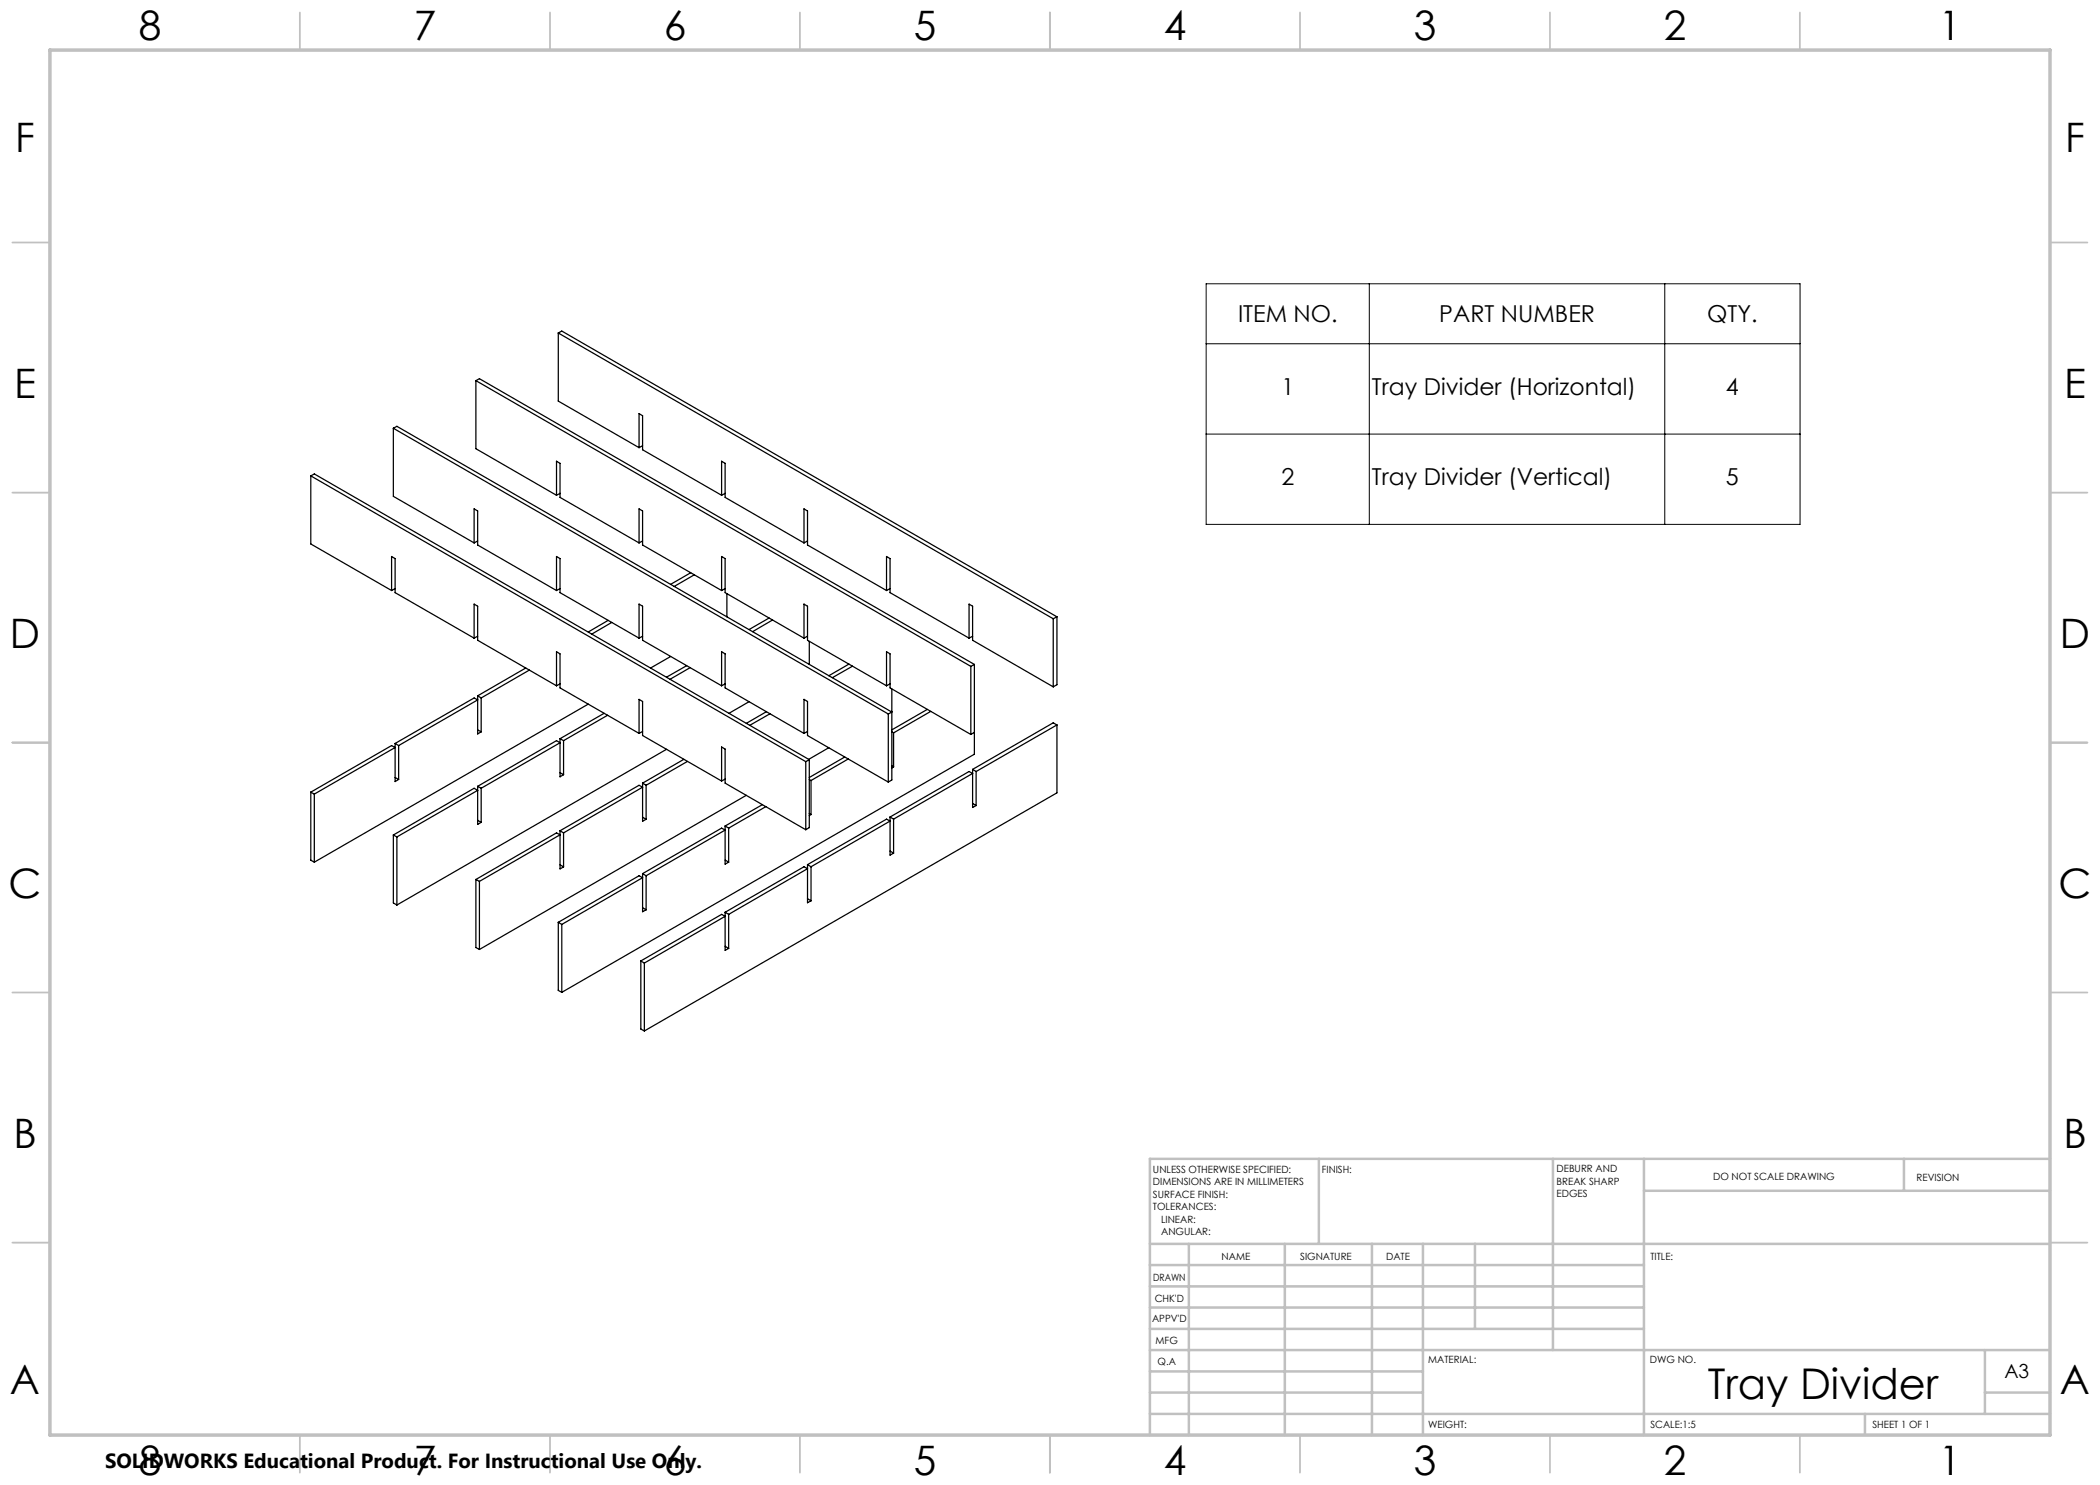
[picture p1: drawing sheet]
<svg xmlns="http://www.w3.org/2000/svg" width="420mm" height="297mm" viewBox="0 0 420 297" stroke-linecap="round" stroke-linejoin="round" font-family="sans-serif">
<g fill="none" stroke="#000" stroke-width=".25">
<path d="M95.2 76.1v13.6l16.1 9.4M95.2 76.1l99 57.2M95.2 76.1l.7-.4 99 57.2M111.7 66.6v13.6l16.1 9.3M111.7 66.6l98.9 57.2M111.7 66.6l.7-.4 99 57.2M62.2 95.2v13.6l16.1 9.3M62.2 95.2l98.9 57.1M62.2 95.2l.7-.4 99 57.1M78.7 85.7v13.6l16.1 9.3M78.7 85.7l99 57.1M78.7 85.7l.7-.4 99 57.1"/>
<path d="M111.3 99.1v-6.9l.7 .5v6.8l15.8 9.1M112 98.7l-.7 .4M127.8 89.5v-6.8l.7 .4v6.9l15.8 9.1M128.5 89.1l-.7 .4M144.3 99.1v-6.9l.7 .5v6.8l15.8 9.1M145 98.7l-.7 .4M78.3 118.1v-6.8l.7 .4v6.8l15.8 9.1M79 117.7l-.7 .4M94.8 108.6v-6.8l.7 .4v6.8l15.8 9.1M95.5 108.2l-.7 .4M111.3 118.1v-6.8l.7 .4v6.8l15.8 9.1M112 117.7l-.7 .4"/>
<path d="M127.8 108.6v-6.8l.7 .4v6.8l15.8 9.1M128.5 108.2l-.7 .4M138.1 114.5l-4 2.4M138.9 115l-4.1 2.3M144.3 118.1v-6.8l.7 .4v6.8l15.8 9.1M145 117.7l-.7 .4M145.4 118.7v4.7M160.8 108.6v-6.8l.7 .4v6.8l15.8 9.1M161.5 108.2l-.7 .4M177.3 118.1v-6.8l.7 .4v6.8l15.8 9.1M178 117.7l-.7 .4M94.8 127.6v-6.8l.7 .4v6.9l15.8 9.1"/>
<path d="M95.5 139.2v7.6l.7-.4M95.5 139.2l.7 .4M95.5 127.2l-.7 .4M96.2 139.6v6.8M105.2 133.6l-9.7 5.6M105.9 134l-9.7 5.6M111.3 137.2v-6.9l.7 .5v6.8l15.8 9.1M112 136.8l-.7 .4M121.6 124.1l-3.9 2.3M122.3 124.5l-3.9 2.3M127.8 127.6v-6.8l.7 .4v6.9l15.8 9.1M128.5 127.2l-.7 .4"/>
<path d="M134.1 131.3l-4 2.3M137.3 133.1l-4 2.3M138 133.5l-4 2.4M144.3 137.2v-6.9l.7 .5v6.8l15.8 9.1M145 136.8l-.7 .4M153.8 123.6l-4 2.3M154.5 124l-4 2.3M160.8 127.6v-6.8l.7 .4v6.9l15.8 9.1M161.5 127.2l-.7 .4M161.9 128.3v4.6M169.8 132.8l-4 2.3M170.5 133.2l-4 2.3"/>
<path d="M177.3 137.2v-6.9l.7 .5v6.8l16.2 9.3M178 136.8l-.7 .4M178.4 137.8v4.5h-.1M193.8 127.6v-6.8l.7 .4v6.9l16.1 9.3M194.2 133.3v13.6M194.5 127.2l-.7 .4M194.9 132.9v17.9l-82.5 47.7M194.9 132.9l-.7 .4M210.6 123.8v13.6M211.4 123.4v13.5l-.8 .5M211.4 123.4l-.8 .4M62.2 158.4l16.1-9.3 .7 .4-16.1 9.3"/>
<path d="M62.2 158.4v13.6l.7 .4M62.2 158.4l.7 .4M62.9 158.8v13.6M79 148.7v7.6l.7-.4M79 148.7l15.8-9.1 .7 .4-15.8 9.1M79 155.5l.7 .4M79 148.7l.7 .4M79.7 149.1v6.8M95.5 157.3v7.6l.7-.4M95.5 146l.7 .4M95.5 157.3l15.8-9.2 .7 .5-15.8 9.1M95.5 157.3l.7 .4"/>
<path d="M96.2 157.7v6.8M112 147.7v7.7l.7-.5M112 154.5l.7 .4M112 147.7l.7 .4M112.7 148.1v6.8M117.7 140.8l-54.8 31.6M120.8 142.7l-8.8 5M121.5 143l-8.8 5.1M127.8 146.7v-6.8l.7 .4v6.8l15.8 9.1M128.5 156.6v7.6l.7-.3M128.5 156.6l.7 .5M128.5 146.3l-.7 .4"/>
<path d="M129.2 157.1v6.8M133.3 149.9l-53.9 31.1M136.8 151.9l-8.3 4.7M137.5 152.3l-8.3 4.8M144.3 156.2v-6.8l.7 .4v6.8l16.1 9.3M145 155.8l-.7 .4M149.3 159.1l-53.4 30.8M149.8 140.3l-4 2.4M153.3 142.3l-4 2.4M154 142.8l-4 2.3M160.8 146.7v-6.8l.7 .4v6.8l16.2 9.3M161.1 152.3v13.6"/>
<path d="M161.5 146.3l-.7 .4M161.9 155.9l.3 .2M161.9 151.9v13.6l-.8 .4M161.9 151.9l-.8 .4M162.2 156.1v6.8M165.8 149.5l-4.1 2.4M168.9 151.4l-7 4.1M169.7 151.8l-7.5 4.3M177.7 142.8v13.6M178.4 142.4v13.6l-.7 .4M178.4 153.2l.3 .2M178.4 146.4l.3 .2"/>
<path d="M178.4 142.4l-.7 .4M178.7 153.4l-.3 .2M178.7 146.6v6.8M185.5 141.9l-7.1 4.1M186.2 142.3l-7.5 4.3M194.5 153.9v7.6l.7-.4M194.5 153.9l.7 .4M194.9 146.5l-.7 .4M195.2 154.3v6.8M211.4 145l-16.2 9.3M211.4 145v13.6l-82.5 47.6M211.4 145l-.8-.4-16.1 9.3"/>
<path d="M78.7 167l16.1-9.3 .7 .4-16.1 9.3M78.7 167l.7 .4M78.7 167v13.6l.7 .4M79.4 167.4v13.6M95.2 175.9l.7 .4M95.2 175.9l16.1-9.3 .7 .4-16.1 9.3M95.2 175.9v13.6l.7 .4M95.5 164.1l.7 .4M95.9 176.3v13.6M112 166.2v7.6l.7-.4M112 166.2l15.8-9.1 .7 .3-15.8 9.2M112 173l.7 .4"/>
<path d="M112 166.2l.7 .4M112.7 166.6v6.8M128.5 174.7v7.6l.7-.3M128.5 163.4l.7 .5M128.5 174.7l15.8-9.1 .7 .4-15.8 9.2M128.5 174.7l.7 .5M129.2 175.2v6.8M145 165.2v7.6l.7-.4M145 172l.7 .4M145 165.2l.7 .4M145.7 165.6v6.8M152.5 160.9l-7.5 4.3"/>
<path d="M153.2 161.3l-7.5 4.3M161.5 172.9v7.6l.7-.3M161.5 172.9l15.8-9.1 .7 .4-15.8 9.2M161.5 172.9l.7 .5M161.5 179.7l.7 .5M161.9 162.7l.3 .2M162.2 162.9l-.3 .2M162.2 173.4v6.8M178 163.4v7.6l.7-.4M178 163.4l15.8-9.1 .7 .4-15.8 9.1M178 170.2l.7 .4M178 163.4l.7 .4"/>
<path d="M178.7 163.8v6.8M194.5 160.7l.7 .4M111.7 184.5l.7 .4M111.7 184.5l16.1-9.3 .7 .3-16.1 9.4M111.7 184.5v13.6l.7 .4M112.4 184.9v13.6M128.2 192.2l.7 .4M128.2 192.2l16.1-9.3 .7 .4-16.1 9.3M128.2 192.2v13.6l.7 .4M128.5 181.5l.7 .5M128.9 192.6v13.6M145 182.5v7.6l.7-.4"/>
<path d="M145 182.5l15.8-9.1 .7 .3-15.8 9.2M145 182.5l.7 .4M145 189.3l.7 .4M145.7 182.9v6.8"/>
</g>
<path d="M241.2 56.8h118.8v48.1h-118.8zM273.9 56.8v48.1M333 56.8v48.1M241.2 68.8h118.8M241.2 86.8h118.8" fill="none" stroke="#000" stroke-width=".2"/>
<g fill="none" stroke="#c0c0c0" stroke-width=".35">
<path d="M60 2.5v7.5M110 2.5v7.5M160 2.5v7.5M210 2.5v7.5M260 2.5v7.5M310 2.5v7.5M360 2.5v7.5M2.5 48.5h7.5M410 48.5h7.5M2.5 98.5h7.5M410 98.5h7.5M2.5 148.5h7.5"/>
<path d="M410 148.5h7.5M2.5 198.5h7.5M410 198.5h7.5M2.5 248.5h7.5M410 248.5h7.5M60 287v7.5M110 287v7.5M160 287v7.5M210 287v7.5M260 287v7.5M310 287v7.5M360 287v7.5"/>
</g>
<g fill="none" stroke="#c0c0c0" stroke-width=".5">
<path d="M263.8 231.8v17M310.6 231.8v38.2M328.8 231.8v55.2M328.8 238.2h81.2M380.8 231.8v6.4M410 231.8h-180v55.2M230 248.8h180M230 257.3h98.8M230 253h98.8M237.8 248.8v38.2M257 248.8v38.2M274.4 248.8v38.2"/>
<path d="M284.6 248.8v38.2M295 248.8v17M230 265.8h98.8M230 261.5h98.8M230 278.5h54.6M230 274.3h54.6M230 270h180M397 278.5h13M397 270v12.8M230 282.8h180M373 282.8v4.2"/>
</g>
<path d="M10 10h400v277h-400z" fill="none" stroke="#c0c0c0" stroke-width=".7"/>
<text font-size="8.5" x="341.5" y="279.7">Tray Divider</text>
<g font-size="8.1">
<text x="27.7" y="8">8</text>
<text x="82.7" y="8">7</text>
<text x="132.7" y="8">6</text>
<text x="182.7" y="8">5</text>
<text x="232.7" y="8">4</text>
<text x="282.7" y="8">3</text>
<text x="332.7" y="8">2</text>
<text x="387.7" y="8">1</text>
<text x="3" y="30.4">F</text>
<text x="413" y="30.4">F</text>
<text x="2.8" y="79.6">E</text>
<text x="412.8" y="79.6">E</text>
<text x="2" y="129.6">D</text>
<text x="412" y="129.6">D</text>
<text x="1.7" y="179.6">C</text>
<text x="411.7" y="179.6">C</text>
<text x="2.7" y="229.6">B</text>
<text x="412.7" y="229.6">B</text>
<text x="2" y="278.9">A</text>
<text x="412" y="278.9">A</text>
<text x="27.7" y="295">8</text>
<text x="82.7" y="295">7</text>
<text x="132.7" y="295">6</text>
<text x="182.7" y="295">5</text>
<text x="232.7" y="295">4</text>
<text x="282.7" y="295">3</text>
<text x="332.7" y="295">2</text>
<text x="387.7" y="295">1</text>
</g>
<g font-size="4.7">
<text x="247.6" y="64.4">ITEM NO.</text>
<text x="287.9" y="64.4">PART NUMBER</text>
<text x="341.4" y="64.4">QTY.</text>
<text x="256.3" y="79">1</text>
<text x="274.4" y="79">Tray Divider (Horizontal)</text>
<text x="345.2" y="79">4</text>
<text x="256.3" y="97.1">2</text>
<text x="274.4" y="97.1">Tray Divider (Vertical)</text>
<text x="345.2" y="97.1">5</text>
</g>
<text font-size="4.1" x="21" y="293.7">SOLIDWORKS Educational Product. For Instructional Use Only.</text>
<text font-size="3.9" x="400.9" y="275.5">A3</text>
<g font-size="2">
<text x="230.6" y="234.6">UNLESS OTHERWISE SPECIFIED:</text>
<text x="230.6" y="237.1">DIMENSIONS ARE IN MILLIMETERS</text>
<text x="230.6" y="239.6">SURFACE FINISH:</text>
<text x="264.4" y="234.6">FINISH:</text>
<text x="311.3" y="234.5">DEBURR AND</text>
<text x="311.3" y="237">BREAK SHARP</text>
<text x="311.3" y="239.5">EDGES</text>
<text x="342.6" y="236">DO NOT SCALE DRAWING</text>
<text x="383.3" y="236.2">REVISION</text>
<text x="230.6" y="242.1">TOLERANCES:</text>
<text x="232.2" y="244.6">LINEAR:</text>
<text x="232.2" y="247.1">ANGULAR:</text>
<text x="244.3" y="252">NAME</text>
<text x="260" y="251.9">SIGNATURE</text>
<text x="277.2" y="251.9">DATE</text>
<text x="330.1" y="251.9">TITLE:</text>
<text x="230.6" y="256.1">DRAWN</text>
<text x="230.9" y="260.3">CHK'D</text>
<text x="230.4" y="264.4">APPV'D</text>
<text x="231.1" y="268.8">MFG</text>
<text x="231.5" y="273">Q.A</text>
<text x="285.6" y="272.5">MATERIAL:</text>
<text x="330" y="272.5">DWG NO.</text>
<text x="285.6" y="285.5">WEIGHT:</text>
<text x="330.1" y="285.6">SCALE:1:5</text>
<text x="374.5" y="285.6">SHEET 1 OF 1</text>
</g>
</svg>
